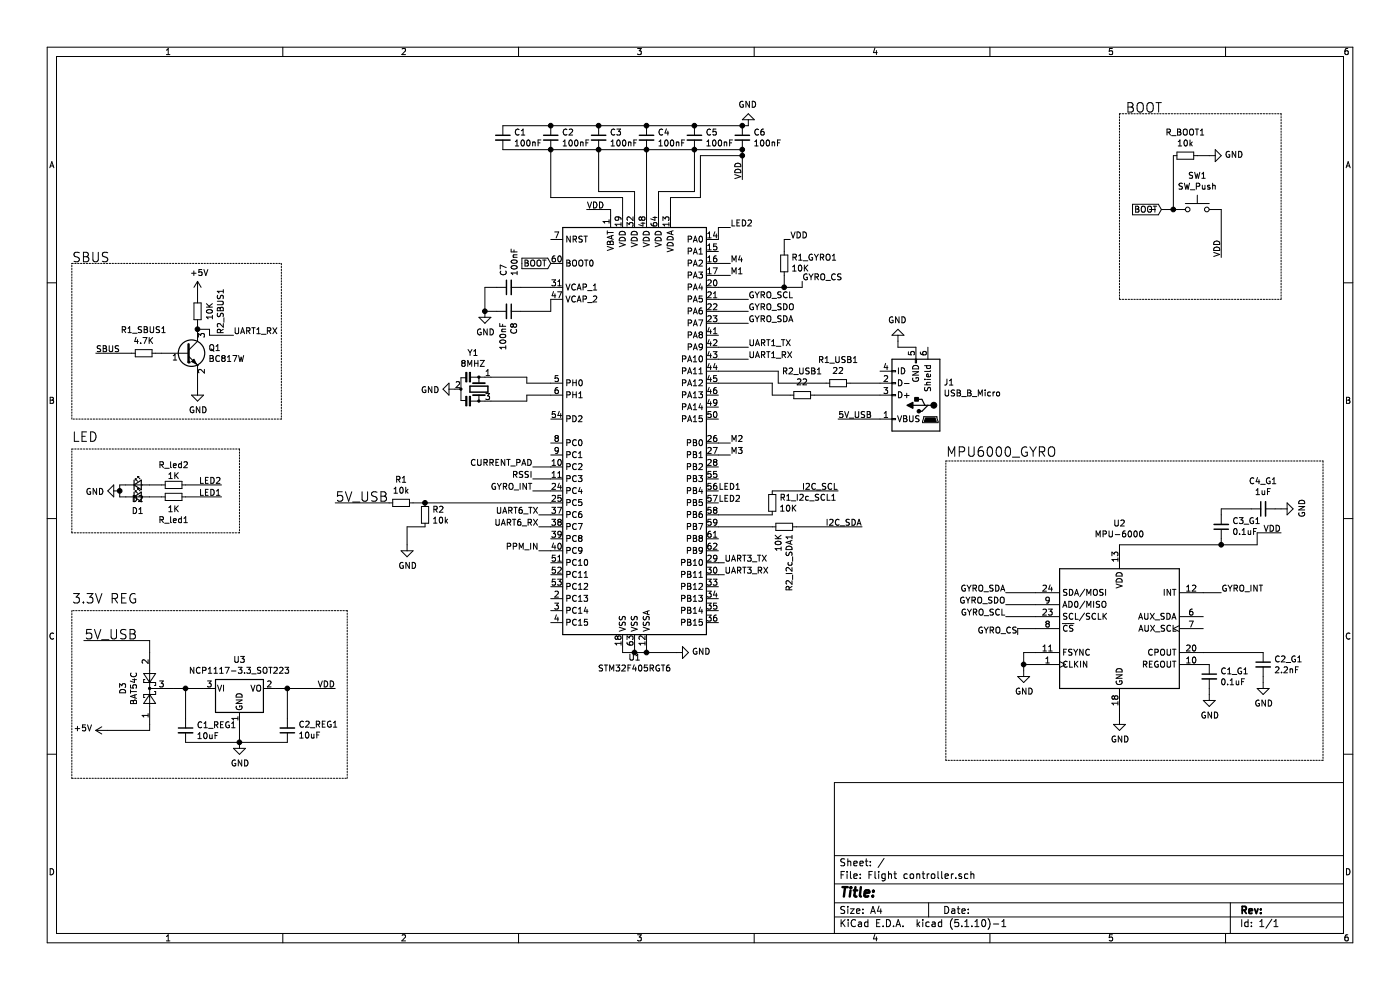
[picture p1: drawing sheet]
EESchema Schematic File Version 4
EELAYER 30 0
EELAYER END
$Descr A4 11693 8268
encoding utf-8
Sheet 1 1
Title ""
Date ""
Rev ""
Comp ""
Comment1 ""
Comment2 ""
Comment3 ""
Comment4 ""
$EndDescr
$Comp
L MCU_ST_STM32F4:STM32F405RGTx U1
U 1 1
P 5300 3600
F 0 "U1" H 5300 1711 50  0000 C CNN
F 1 "STM32F405RGT6" H 5300 1620 50  0000 C CNN
F 2 "Package_QFP:LQFP-64_10x10mm_P0.5mm" H 4700 1900 50  0001 R CNN
F 3 "http://www.st.com/st-web-ui/static/active/en/resource/technical/document/datasheet/DM00037051.pdf" H 5300 3600 50  0001 C CNN
	1    5300 3600
	1    0    0    -1  
$EndComp
$Comp
L Sensor_Motion:MPU-6000 U2
U 1 1
P 9350 5250
F 0 "U2" H 9350 6131 50  0000 C CNN
F 1 "MPU-6000" H 9350 6040 50  0000 C CNN
F 2 "Sensor_Motion:InvenSense_QFN-24_4x4mm_P0.5mm" H 9350 4450 50  0001 C CNN
F 3 "https://store.invensense.com/datasheets/invensense/MPU-6050_DataSheet_V3%204.pdf" H 9350 5100 50  0001 C CNN
	1    9350 5250
	1    0    0    -1  
$EndComp
$Comp
L Diode:BAT54C D3
U 1 1
P 1250 5750
F 0 "D3" H 1250 5975 50  0000 C CNN
F 1 "BAT54C" H 1250 5884 50  0000 C CNN
F 2 "Package_TO_SOT_SMD:SOT-23" H 1325 5875 50  0001 L CNN
F 3 "http://www.diodes.com/_files/datasheets/ds11005.pdf" H 1170 5750 50  0001 C CNN
	1    1250 5750
	0    -1   -1   0   
$EndComp
$Comp
L Regulator_Linear:NCP1117-3.3_SOT223 U3
U 1 1
P 2000 5750
F 0 "U3" H 2000 5992 50  0000 C CNN
F 1 "NCP1117-3.3_SOT223" H 2000 5901 50  0000 C CNN
F 2 "Package_TO_SOT_SMD:SOT-223-3_TabPin2" H 2000 5950 50  0001 C CNN
F 3 "http://www.onsemi.com/pub_link/Collateral/NCP1117-D.PDF" H 2100 5500 50  0001 C CNN
	1    2000 5750
	1    0    0    -1  
$EndComp
$Comp
L Device:Resonator_Small Y1
U 1 1
P 4000 3250
F 0 "Y1" V 3695 3200 50  0000 C CNN
F 1 "8MHZ" V 3786 3200 50  0000 C CNN
F 2 "Crystal:Resonator_SMD_muRata_CSTxExxV-3Pin_3.0x1.1mm_HandSoldering" H 3975 3250 50  0001 C CNN
F 3 "~" H 3975 3250 50  0001 C CNN
	1    4000 3250
	0    1    1    0   
$EndComp
Wire Wire Line
	4100 3150 4400 3150
Wire Wire Line
	4400 3150 4400 3200
Wire Wire Line
	4400 3200 4600 3200
Wire Wire Line
	4100 3350 4400 3350
Wire Wire Line
	4400 3350 4400 3300
Wire Wire Line
	4400 3300 4600 3300
$Comp
L power:GND #PWR0101
U 1 1
P 3800 3250
F 0 "#PWR0101" H 3800 3000 50  0001 C CNN
F 1 "GND" V 3805 3122 50  0000 R CNN
F 2 "" H 3800 3250 50  0001 C CNN
F 3 "" H 3800 3250 50  0001 C CNN
	1    3800 3250
	0    1    1    0   
$EndComp
$Comp
L power:GND #PWR0102
U 1 1
P 8550 5600
F 0 "#PWR0102" H 8550 5350 50  0001 C CNN
F 1 "GND" H 8555 5427 50  0000 C CNN
F 2 "" H 8550 5600 50  0001 C CNN
F 3 "" H 8550 5600 50  0001 C CNN
	1    8550 5600
	1    0    0    -1  
$EndComp
Wire Wire Line
	8650 5550 8550 5550
Wire Wire Line
	8550 5550 8550 5600
$Comp
L Device:C_Small C2
U 1 1
P 4600 1150
F 0 "C2" H 4692 1196 50  0000 L CNN
F 1 "100nF" H 4692 1105 50  0000 L CNN
F 2 "Capacitor_SMD:C_01005_0402Metric_Pad0.57x0.30mm_HandSolder" H 4600 1150 50  0001 C CNN
F 3 "~" H 4600 1150 50  0001 C CNN
	1    4600 1150
	1    0    0    -1  
$EndComp
$Comp
L Device:C_Small C3
U 1 1
P 5000 1150
F 0 "C3" H 5092 1196 50  0000 L CNN
F 1 "100nF" H 5092 1105 50  0000 L CNN
F 2 "Capacitor_SMD:C_01005_0402Metric_Pad0.57x0.30mm_HandSolder" H 5000 1150 50  0001 C CNN
F 3 "~" H 5000 1150 50  0001 C CNN
	1    5000 1150
	1    0    0    -1  
$EndComp
$Comp
L Device:C_Small C4
U 1 1
P 5400 1150
F 0 "C4" H 5492 1196 50  0000 L CNN
F 1 "100nF" H 5492 1105 50  0000 L CNN
F 2 "Capacitor_SMD:C_01005_0402Metric_Pad0.57x0.30mm_HandSolder" H 5400 1150 50  0001 C CNN
F 3 "~" H 5400 1150 50  0001 C CNN
	1    5400 1150
	1    0    0    -1  
$EndComp
$Comp
L Device:C_Small C1
U 1 1
P 4200 1150
F 0 "C1" H 4292 1196 50  0000 L CNN
F 1 "100nF" H 4292 1105 50  0000 L CNN
F 2 "Capacitor_SMD:C_01005_0402Metric_Pad0.57x0.30mm_HandSolder" H 4200 1150 50  0001 C CNN
F 3 "~" H 4200 1150 50  0001 C CNN
	1    4200 1150
	1    0    0    -1  
$EndComp
$Comp
L Device:C_Small C5
U 1 1
P 5800 1150
F 0 "C5" H 5892 1196 50  0000 L CNN
F 1 "100nF" H 5892 1105 50  0000 L CNN
F 2 "Capacitor_SMD:C_01005_0402Metric_Pad0.57x0.30mm_HandSolder" H 5800 1150 50  0001 C CNN
F 3 "~" H 5800 1150 50  0001 C CNN
	1    5800 1150
	1    0    0    -1  
$EndComp
$Comp
L Device:C_Small C6
U 1 1
P 6200 1150
F 0 "C6" H 6292 1196 50  0000 L CNN
F 1 "100nF" H 6292 1105 50  0000 L CNN
F 2 "Capacitor_SMD:C_01005_0402Metric_Pad0.57x0.30mm_HandSolder" H 6200 1150 50  0001 C CNN
F 3 "~" H 6200 1150 50  0001 C CNN
	1    6200 1150
	1    0    0    -1  
$EndComp
Wire Wire Line
	6200 1250 5800 1250
Wire Wire Line
	5800 1250 5400 1250
Connection ~ 5800 1250
Wire Wire Line
	5400 1250 5000 1250
Connection ~ 5400 1250
Wire Wire Line
	5000 1250 4600 1250
Connection ~ 5000 1250
Wire Wire Line
	4600 1250 4200 1250
Connection ~ 4600 1250
Wire Wire Line
	6200 1050 5800 1050
Wire Wire Line
	5800 1050 5400 1050
Connection ~ 5800 1050
Wire Wire Line
	5400 1050 5000 1050
Connection ~ 5400 1050
Wire Wire Line
	5000 1050 4600 1050
Connection ~ 5000 1050
Wire Wire Line
	4600 1050 4200 1050
Connection ~ 4600 1050
Wire Wire Line
	4600 1250 4600 1650
Wire Wire Line
	4600 1650 5200 1650
Wire Wire Line
	5200 1650 5200 1800
Wire Wire Line
	5000 1250 5000 1600
Wire Wire Line
	5000 1600 5300 1600
Wire Wire Line
	5300 1600 5300 1800
Wire Wire Line
	5400 1250 5400 1800
Wire Wire Line
	5800 1250 5800 1600
Wire Wire Line
	5800 1600 5500 1600
Wire Wire Line
	5500 1600 5500 1800
Wire Wire Line
	5600 1800 5600 1650
Wire Wire Line
	5600 1650 5850 1650
Wire Wire Line
	5850 1650 5850 1300
Wire Wire Line
	5850 1300 6200 1300
Wire Wire Line
	6200 1300 6200 1250
Connection ~ 6200 1300
Connection ~ 6200 1250
$Comp
L power:GND #PWR0103
U 1 1
P 6250 1050
F 0 "#PWR0103" H 6250 800 50  0001 C CNN
F 1 "GND" H 6255 877 50  0000 C CNN
F 2 "" H 6250 1050 50  0001 C CNN
F 3 "" H 6250 1050 50  0001 C CNN
	1    6250 1050
	-1   0    0    1   
$EndComp
Wire Wire Line
	6250 1050 6200 1050
Connection ~ 6200 1050
Wire Wire Line
	6200 1300 6200 1500
Text Label 6200 1500 1    50   ~ 0
VDD
Wire Wire Line
	5100 1800 5100 1750
Wire Wire Line
	5100 1750 4900 1750
Text Label 4900 1750 0    50   ~ 0
VDD
Wire Wire Line
	5200 5400 5200 5450
Wire Wire Line
	5200 5450 5300 5450
Wire Wire Line
	5300 5400 5300 5450
Connection ~ 5300 5450
Wire Wire Line
	5300 5450 5400 5450
Wire Wire Line
	5400 5400 5400 5450
Connection ~ 5400 5450
Wire Wire Line
	5400 5450 5650 5450
$Comp
L power:GND #PWR0104
U 1 1
P 5650 5450
F 0 "#PWR0104" H 5650 5200 50  0001 C CNN
F 1 "GND" V 5655 5322 50  0000 R CNN
F 2 "" H 5650 5450 50  0001 C CNN
F 3 "" H 5650 5450 50  0001 C CNN
	1    5650 5450
	0    -1   -1   0   
$EndComp
$Comp
L Device:R_Small R_led1
U 1 1
P 1450 4150
F 0 "R_led1" V 1254 4150 50  0000 C CNN
F 1 "1K" V 1345 4150 50  0000 C CNN
F 2 "Resistor_SMD:R_0402_1005Metric_Pad0.72x0.64mm_HandSolder" H 1450 4150 50  0001 C CNN
F 3 "~" H 1450 4150 50  0001 C CNN
	1    1450 4150
	0    -1   -1   0   
$EndComp
$Comp
L Device:LED_Small D2
U 1 1
P 1150 4050
F 0 "D2" H 1150 3935 50  0000 C CNN
F 1 "LED" H 1150 3934 50  0001 C CNN
F 2 "LED_SMD:LED_0603_1608Metric_Pad1.05x0.95mm_HandSolder" V 1150 4050 50  0001 C CNN
F 3 "~" V 1150 4050 50  0001 C CNN
	1    1150 4050
	1    0    0    -1  
$EndComp
$Comp
L Device:LED_Small D1
U 1 1
P 1150 4150
F 0 "D1" H 1150 4035 50  0000 C CNN
F 1 "LED_Small" H 1150 4034 50  0001 C CNN
F 2 "LED_SMD:LED_0603_1608Metric_Pad1.05x0.95mm_HandSolder" V 1150 4150 50  0001 C CNN
F 3 "~" V 1150 4150 50  0001 C CNN
	1    1150 4150
	1    0    0    -1  
$EndComp
$Comp
L Device:R_Small R_led2
U 1 1
P 1450 4050
F 0 "R_led2" V 1254 4050 50  0000 C TNN
F 1 "1K" V 1345 4050 50  0000 C TNN
F 2 "Resistor_SMD:R_0402_1005Metric_Pad0.72x0.64mm_HandSolder" H 1450 4050 50  0001 C CNN
F 3 "~" H 1450 4050 50  0001 C CNN
	1    1450 4050
	0    1    1    0   
$EndComp
Wire Wire Line
	1850 4050 1550 4050
Wire Wire Line
	1250 4050 1350 4050
Wire Wire Line
	1250 4150 1350 4150
Wire Wire Line
	1550 4150 1850 4150
Text Label 6000 4100 0    50   ~ 0
LED1
Text Label 6000 4200 0    50   ~ 0
LED2
Text Label 1850 4150 2    50   ~ 0
LED1
Text Label 1850 4050 2    50   ~ 0
LED2
$Comp
L power:GND #PWR0105
U 1 1
P 1000 4100
F 0 "#PWR0105" H 1000 3850 50  0001 C CNN
F 1 "GND" V 1005 3972 50  0000 R CNN
F 2 "" H 1000 4100 50  0001 C CNN
F 3 "" H 1000 4100 50  0001 C CNN
	1    1000 4100
	0    1    1    0   
$EndComp
Wire Wire Line
	1050 4150 1000 4150
Wire Wire Line
	1000 4150 1000 4100
Wire Wire Line
	1000 4100 1000 4050
Wire Wire Line
	1000 4050 1050 4050
Connection ~ 1000 4100
Wire Notes Line
	600  3750 2000 3750
Wire Notes Line
	2000 3750 2000 4450
Wire Notes Line
	2000 4450 600  4450
Wire Notes Line
	600  4450 600  3750
Text Notes 600  3700 0    79   ~ 0
LED\n
$Comp
L Device:C_Small C7
U 1 1
P 4250 2400
F 0 "C7" H 4342 2446 50  0000 L CNN
F 1 "100nF" H 4342 2355 50  0000 L CNN
F 2 "Capacitor_SMD:C_01005_0402Metric_Pad0.57x0.30mm_HandSolder" H 4250 2400 50  0001 C CNN
F 3 "~" H 4250 2400 50  0001 C CNN
	1    4250 2400
	0    -1   -1   0   
$EndComp
$Comp
L Device:C_Small C8
U 1 1
P 4250 2600
F 0 "C8" H 4342 2646 50  0000 L CNN
F 1 "100nF" H 4342 2555 50  0000 L CNN
F 2 "Capacitor_SMD:C_01005_0402Metric_Pad0.57x0.30mm_HandSolder" H 4250 2600 50  0001 C CNN
F 3 "~" H 4250 2600 50  0001 C CNN
	1    4250 2600
	0    1    1    0   
$EndComp
Wire Wire Line
	4600 2500 4600 2600
Wire Wire Line
	4600 2600 4350 2600
Wire Wire Line
	4600 2400 4350 2400
Wire Wire Line
	4150 2400 4050 2400
Wire Wire Line
	4050 2400 4050 2600
Wire Wire Line
	4050 2600 4150 2600
$Comp
L power:GND #PWR0106
U 1 1
P 4050 2600
F 0 "#PWR0106" H 4050 2350 50  0001 C CNN
F 1 "GND" H 4055 2427 50  0000 C CNN
F 2 "" H 4050 2600 50  0001 C CNN
F 3 "" H 4050 2600 50  0001 C CNN
	1    4050 2600
	1    0    0    -1  
$EndComp
Connection ~ 4050 2600
$Comp
L Device:R_Small R_BOOT1
U 1 1
P 9900 1300
F 0 "R_BOOT1" V 9704 1300 50  0000 C CNN
F 1 "10k" V 9795 1300 50  0000 C CNN
F 2 "Resistor_SMD:R_0402_1005Metric_Pad0.72x0.64mm_HandSolder" H 9900 1300 50  0001 C CNN
F 3 "~" H 9900 1300 50  0001 C CNN
	1    9900 1300
	0    1    1    0   
$EndComp
$Comp
L power:GND #PWR0108
U 1 1
P 10100 1300
F 0 "#PWR0108" H 10100 1050 50  0001 C CNN
F 1 "GND" V 10105 1172 50  0000 R CNN
F 2 "" H 10100 1300 50  0001 C CNN
F 3 "" H 10100 1300 50  0001 C CNN
	1    10100 1300
	0    -1   -1   0   
$EndComp
Wire Wire Line
	10000 1300 10100 1300
Text GLabel 4600 2200 0    50   Input ~ 0
BOOT
Text GLabel 9700 1750 0    50   Input ~ 0
BOOT
Text Notes 9400 950  0    79   ~ 0
BOOT
Wire Wire Line
	6000 4700 6050 4700
Wire Wire Line
	6000 4800 6050 4800
Text Label 6050 4800 0    50   ~ 0
UART3_RX
Wire Wire Line
	3450 4200 3550 4200
$Comp
L Device:R_Small R1
U 1 1
P 3350 4200
F 0 "R1" V 3154 4200 50  0000 C CNN
F 1 "10k" V 3245 4200 50  0000 C CNN
F 2 "Resistor_SMD:R_0402_1005Metric_Pad0.72x0.64mm_HandSolder" H 3350 4200 50  0001 C CNN
F 3 "~" H 3350 4200 50  0001 C CNN
	1    3350 4200
	0    1    1    0   
$EndComp
$Comp
L Device:R_Small R2
U 1 1
P 3550 4300
F 0 "R2" H 3609 4346 50  0000 L CNN
F 1 "10k" H 3609 4255 50  0000 L CNN
F 2 "Resistor_SMD:R_0402_1005Metric_Pad0.72x0.64mm_HandSolder" H 3550 4300 50  0001 C CNN
F 3 "~" H 3550 4300 50  0001 C CNN
	1    3550 4300
	1    0    0    -1  
$EndComp
Text Label 2800 4200 0    79   ~ 0
5V_USB
Wire Wire Line
	2800 4200 3250 4200
Wire Wire Line
	3550 4400 3400 4400
Wire Wire Line
	3400 4400 3400 4550
$Comp
L power:GND #PWR0109
U 1 1
P 3400 4550
F 0 "#PWR0109" H 3400 4300 50  0001 C CNN
F 1 "GND" H 3405 4377 50  0000 C CNN
F 2 "" H 3400 4550 50  0001 C CNN
F 3 "" H 3400 4550 50  0001 C CNN
	1    3400 4550
	1    0    0    -1  
$EndComp
Connection ~ 3550 4200
Wire Wire Line
	3550 4200 4600 4200
Text Label 4500 4300 2    50   ~ 0
UART6_TX
Text Label 4500 4400 2    50   ~ 0
UART6_RX
Wire Wire Line
	4600 4300 4500 4300
Wire Wire Line
	4600 4400 4500 4400
Wire Wire Line
	6000 2300 6100 2300
Wire Wire Line
	6000 2200 6100 2200
Text Label 6100 2300 0    50   ~ 0
M1
Text Label 6100 2200 0    50   ~ 0
M4
Wire Wire Line
	6000 3700 6100 3700
Wire Wire Line
	6000 3800 6100 3800
Text Label 6100 3700 0    50   ~ 0
M2
Text Label 6100 3800 0    50   ~ 0
M3
$Comp
L Transistor_BJT:BC817W Q1
U 1 1
P 1550 2950
F 0 "Q1" H 1740 2996 50  0000 L CNN
F 1 "BC817W" H 1740 2905 50  0000 L CNN
F 2 "Package_TO_SOT_SMD:SOT-323_SC-70" H 1750 2875 50  0001 L CIN
F 3 "https://www.onsemi.com/pub/Collateral/BC818-D.pdf" H 1550 2950 50  0001 L CNN
	1    1550 2950
	1    0    0    -1  
$EndComp
$Comp
L Device:R_Small R1_SBUS1
U 1 1
P 1200 2950
F 0 "R1_SBUS1" V 1004 2950 50  0000 C CNN
F 1 "4.7K" V 1095 2950 50  0000 C CNN
F 2 "Resistor_SMD:R_0402_1005Metric_Pad0.72x0.64mm_HandSolder" H 1200 2950 50  0001 C CNN
F 3 "~" H 1200 2950 50  0001 C CNN
	1    1200 2950
	0    1    1    0   
$EndComp
Wire Wire Line
	1350 2950 1300 2950
Wire Wire Line
	1100 2950 800  2950
Text Label 800  2950 0    50   ~ 0
SBUS
Wire Wire Line
	6000 2000 6000 1900
Wire Wire Line
	6000 1900 6100 1900
Text Label 6100 1900 0    50   ~ 0
LED2
Wire Wire Line
	6000 2400 6550 2400
Wire Wire Line
	6700 2400 6700 2350
Text Label 6700 2350 0    50   ~ 0
GYRO_CS
Text Label 6250 2500 0    50   ~ 0
GYRO_SCL
Wire Wire Line
	6000 2500 6250 2500
Wire Wire Line
	6000 2600 6250 2600
Text Label 6250 2600 0    50   ~ 0
GYRO_SDO
Wire Wire Line
	6000 2700 6250 2700
Text Label 6250 2700 0    50   ~ 0
GYRO_SDA
Wire Wire Line
	6550 2400 6550 2300
Connection ~ 6550 2400
Wire Wire Line
	6550 2400 6700 2400
$Comp
L Device:R_Small R1_GYRO1
U 1 1
P 6550 2200
F 0 "R1_GYRO1" H 6491 2154 50  0000 R CNN
F 1 "10K" H 6491 2245 50  0000 R CNN
F 2 "Resistor_SMD:R_0402_1005Metric_Pad0.72x0.64mm_HandSolder" H 6550 2200 50  0001 C CNN
F 3 "~" H 6550 2200 50  0001 C CNN
	1    6550 2200
	-1   0    0    1   
$EndComp
Wire Wire Line
	6550 2100 6550 2000
Wire Wire Line
	6550 2000 6600 2000
Text Label 6600 2000 0    50   ~ 0
VDD
Wire Wire Line
	4500 4600 4600 4600
Text Label 4500 4600 2    50   ~ 0
PPM_IN
$Comp
L Device:R_Small R2_SBUS1
U 1 1
P 1650 2600
F 0 "R2_SBUS1" V 1454 2600 50  0000 C CNN
F 1 "10K" V 1545 2600 50  0000 C CNN
F 2 "Resistor_SMD:R_0402_1005Metric_Pad0.72x0.64mm_HandSolder" H 1650 2600 50  0001 C CNN
F 3 "~" H 1650 2600 50  0001 C CNN
	1    1650 2600
	-1   0    0    1   
$EndComp
Wire Wire Line
	1650 2750 1650 2700
$Comp
L power:+5V #PWR0110
U 1 1
P 1650 2450
F 0 "#PWR0110" H 1650 2300 50  0001 C CNN
F 1 "+5V" H 1665 2623 50  0000 C CNN
F 2 "" H 1650 2450 50  0001 C CNN
F 3 "" H 1650 2450 50  0001 C CNN
	1    1650 2450
	1    0    0    -1  
$EndComp
Wire Wire Line
	1650 2500 1650 2450
Wire Wire Line
	1650 2750 1750 2750
Wire Wire Line
	1750 2750 1750 2800
Wire Wire Line
	1750 2800 1950 2800
Connection ~ 1650 2750
Text Label 1950 2800 0    50   ~ 0
UART1_RX
$Comp
L power:GND #PWR0111
U 1 1
P 1650 3250
F 0 "#PWR0111" H 1650 3000 50  0001 C CNN
F 1 "GND" H 1655 3077 50  0000 C CNN
F 2 "" H 1650 3250 50  0001 C CNN
F 3 "" H 1650 3250 50  0001 C CNN
	1    1650 3250
	1    0    0    -1  
$EndComp
Wire Wire Line
	1650 3150 1650 3250
Wire Notes Line
	600  2200 2350 2200
Wire Notes Line
	2350 2200 2350 3500
Wire Notes Line
	2350 3500 600  3500
Wire Notes Line
	600  3500 600  2200
Text Notes 600  2200 0    79   ~ 0
SBUS
Text Label 6050 4700 0    50   ~ 0
UART3_TX
Wire Wire Line
	6000 2900 6250 2900
Wire Wire Line
	6000 3000 6250 3000
Text Label 6250 2900 0    50   ~ 0
UART1_TX
Text Label 6250 3000 0    50   ~ 0
UART1_RX
Wire Wire Line
	4600 4100 4450 4100
Text Label 4450 4100 2    50   ~ 0
GYRO_INT
$Comp
L Connector:USB_B_Micro J1
U 1 1
P 7650 3300
F 0 "J1" H 7420 3197 50  0000 R CNN
F 1 "USB_B_Micro" H 7420 3288 50  0000 R CNN
F 2 "Connector_USB:USB_Micro-B_Amphenol_10104110_Horizontal" H 7800 3250 50  0001 C CNN
F 3 "~" H 7800 3250 50  0001 C CNN
	1    7650 3300
	-1   0    0    1   
$EndComp
$Comp
L Device:R_Small R1_USB1
U 1 1
P 7000 3200
F 0 "R1_USB1" V 6804 3200 50  0000 C CNN
F 1 "22" V 6895 3200 50  0000 C CNN
F 2 "Resistor_SMD:R_0402_1005Metric_Pad0.72x0.64mm_HandSolder" H 7000 3200 50  0001 C CNN
F 3 "~" H 7000 3200 50  0001 C CNN
	1    7000 3200
	0    1    1    0   
$EndComp
$Comp
L Device:R_Small R2_USB1
U 1 1
P 6700 3300
F 0 "R2_USB1" V 6896 3300 50  0000 C CNN
F 1 "22" V 6805 3300 50  0000 C CNN
F 2 "Resistor_SMD:R_0402_1005Metric_Pad0.72x0.64mm_HandSolder" H 6700 3300 50  0001 C CNN
F 3 "~" H 6700 3300 50  0001 C CNN
	1    6700 3300
	0    -1   -1   0   
$EndComp
Wire Wire Line
	6000 3200 6450 3200
Wire Wire Line
	6450 3200 6450 3300
Wire Wire Line
	6450 3300 6600 3300
Wire Wire Line
	6800 3300 7350 3300
Wire Wire Line
	6000 3100 6500 3100
Wire Wire Line
	6500 3100 6500 3200
Wire Wire Line
	6500 3200 6900 3200
Wire Wire Line
	7350 3200 7100 3200
Wire Wire Line
	7350 3500 7000 3500
Text Label 7000 3500 0    50   ~ 0
5V_USB
$Comp
L power:GND #PWR0112
U 1 1
P 7500 2850
F 0 "#PWR0112" H 7500 2600 50  0001 C CNN
F 1 "GND" H 7505 2677 50  0000 C CNN
F 2 "" H 7500 2850 50  0001 C CNN
F 3 "" H 7500 2850 50  0001 C CNN
	1    7500 2850
	-1   0    0    1   
$EndComp
Wire Wire Line
	7650 2900 7500 2900
Wire Wire Line
	7500 2900 7500 2850
Wire Wire Line
	6000 4300 6450 4300
$Comp
L Device:R_Small R1_I2c_SCL1
U 1 1
P 6450 4200
F 0 "R1_I2c_SCL1" H 6509 4246 50  0000 L CNN
F 1 "10K" H 6509 4155 50  0000 L CNN
F 2 "Resistor_SMD:R_0402_1005Metric_Pad0.72x0.64mm_HandSolder" H 6450 4200 50  0001 C CNN
F 3 "~" H 6450 4200 50  0001 C CNN
	1    6450 4200
	1    0    0    -1  
$EndComp
Wire Wire Line
	6450 4100 7000 4100
Text Label 7000 4100 2    50   ~ 0
I2C_SCL
Wire Wire Line
	6000 4400 6450 4400
$Comp
L Device:R_Small R2_I2c_SDA1
U 1 1
P 6550 4400
F 0 "R2_I2c_SDA1" H 6609 4446 50  0000 L CNN
F 1 "10K" H 6609 4355 50  0000 L CNN
F 2 "Resistor_SMD:R_0402_1005Metric_Pad0.72x0.64mm_HandSolder" H 6550 4400 50  0001 C CNN
F 3 "~" H 6550 4400 50  0001 C CNN
	1    6550 4400
	0    1    1    0   
$EndComp
Wire Wire Line
	6650 4400 7200 4400
Text Label 7200 4400 2    50   ~ 0
I2C_SDA
Wire Wire Line
	8500 5250 8500 5300
Text Label 8500 5300 2    50   ~ 0
GYRO_CS
Wire Wire Line
	8650 5250 8500 5250
Wire Wire Line
	8650 5050 8400 5050
Text Label 8400 5050 2    50   ~ 0
GYRO_SDO
Text Label 8400 5150 2    50   ~ 0
GYRO_SCL
Wire Wire Line
	8650 5150 8400 5150
Wire Wire Line
	8650 4950 8400 4950
Text Label 8400 4950 2    50   ~ 0
GYRO_SDA
$Comp
L Device:C_Small C1_G1
U 1 1
P 10100 5650
F 0 "C1_G1" H 10192 5696 50  0000 L CNN
F 1 "0.1uF" H 10192 5605 50  0000 L CNN
F 2 "Capacitor_SMD:C_01005_0402Metric_Pad0.57x0.30mm_HandSolder" H 10100 5650 50  0001 C CNN
F 3 "~" H 10100 5650 50  0001 C CNN
	1    10100 5650
	1    0    0    -1  
$EndComp
Wire Wire Line
	10050 5550 10100 5550
$Comp
L power:GND #PWR0113
U 1 1
P 10100 5800
F 0 "#PWR0113" H 10100 5550 50  0001 C CNN
F 1 "GND" H 10105 5627 50  0000 C CNN
F 2 "" H 10100 5800 50  0001 C CNN
F 3 "" H 10100 5800 50  0001 C CNN
	1    10100 5800
	1    0    0    -1  
$EndComp
Wire Wire Line
	10100 5800 10100 5750
Wire Wire Line
	10050 4950 10200 4950
Text Label 10200 4950 0    50   ~ 0
GYRO_INT
Wire Wire Line
	8650 5450 8550 5450
Wire Wire Line
	8550 5450 8550 5550
Connection ~ 8550 5550
$Comp
L power:GND #PWR0114
U 1 1
P 9350 6000
F 0 "#PWR0114" H 9350 5750 50  0001 C CNN
F 1 "GND" H 9355 5827 50  0000 C CNN
F 2 "" H 9350 6000 50  0001 C CNN
F 3 "" H 9350 6000 50  0001 C CNN
	1    9350 6000
	1    0    0    -1  
$EndComp
Wire Wire Line
	9350 5950 9350 6000
$Comp
L Device:C_Small C2_G1
U 1 1
P 10550 5550
F 0 "C2_G1" H 10642 5596 50  0000 L CNN
F 1 "2.2nF" H 10642 5505 50  0000 L CNN
F 2 "Capacitor_SMD:C_01005_0402Metric_Pad0.57x0.30mm_HandSolder" H 10550 5550 50  0001 C CNN
F 3 "~" H 10550 5550 50  0001 C CNN
	1    10550 5550
	1    0    0    -1  
$EndComp
$Comp
L power:GND #PWR0115
U 1 1
P 10550 5700
F 0 "#PWR0115" H 10550 5450 50  0001 C CNN
F 1 "GND" H 10555 5527 50  0000 C CNN
F 2 "" H 10550 5700 50  0001 C CNN
F 3 "" H 10550 5700 50  0001 C CNN
	1    10550 5700
	1    0    0    -1  
$EndComp
Wire Wire Line
	10550 5700 10550 5650
Wire Wire Line
	10050 5450 10550 5450
Wire Wire Line
	9350 4550 10200 4550
Wire Wire Line
	10500 4550 10500 4450
Text Label 10700 4450 2    50   ~ 0
VDD
Wire Wire Line
	10500 4450 10700 4450
$Comp
L Device:C_Small C3_G1
U 1 1
P 10200 4400
F 0 "C3_G1" H 10108 4354 50  0000 R CNN
F 1 "0.1uF" H 10108 4445 50  0000 R CNN
F 2 "Capacitor_SMD:C_01005_0402Metric_Pad0.57x0.30mm_HandSolder" H 10200 4400 50  0001 C CNN
F 3 "~" H 10200 4400 50  0001 C CNN
	1    10200 4400
	-1   0    0    1   
$EndComp
Wire Wire Line
	10200 4250 10200 4300
Wire Wire Line
	10200 4550 10200 4500
Connection ~ 10200 4550
Wire Wire Line
	10200 4550 10500 4550
$Comp
L Device:C_Small C4_G1
U 1 1
P 10550 4250
F 0 "C4_G1" V 10779 4250 50  0000 C CNN
F 1 "1uF" V 10688 4250 50  0000 C CNN
F 2 "Capacitor_SMD:C_01005_0402Metric_Pad0.57x0.30mm_HandSolder" H 10550 4250 50  0001 C CNN
F 3 "~" H 10550 4250 50  0001 C CNN
	1    10550 4250
	0    -1   -1   0   
$EndComp
$Comp
L power:GND #PWR0116
U 1 1
P 10700 4250
F 0 "#PWR0116" H 10700 4000 50  0001 C CNN
F 1 "GND" H 10705 4077 50  0000 C CNN
F 2 "" H 10700 4250 50  0001 C CNN
F 3 "" H 10700 4250 50  0001 C CNN
	1    10700 4250
	0    -1   -1   0   
$EndComp
Wire Wire Line
	10700 4250 10650 4250
Wire Wire Line
	10200 4250 10450 4250
Wire Notes Line
	11050 3850 11050 6350
Wire Notes Line
	11050 6350 7900 6350
Wire Notes Line
	7900 6350 7900 3850
Wire Notes Line
	7900 3850 11050 3850
Text Notes 7900 3950 0    79   ~ 0
MPU6000_GYRO\n\n
Wire Wire Line
	1700 5750 1550 5750
$Comp
L Device:C_Small C1_REG1
U 1 1
P 1550 6100
F 0 "C1_REG1" H 1642 6146 50  0000 L CNN
F 1 "10uF" H 1642 6055 50  0000 L CNN
F 2 "Capacitor_SMD:C_01005_0402Metric_Pad0.57x0.30mm_HandSolder" H 1550 6100 50  0001 C CNN
F 3 "~" H 1550 6100 50  0001 C CNN
	1    1550 6100
	1    0    0    -1  
$EndComp
$Comp
L Device:C_Small C2_REG1
U 1 1
P 2400 6100
F 0 "C2_REG1" H 2308 6054 50  0000 R CNN
F 1 "10uF" H 2308 6145 50  0000 R CNN
F 2 "Capacitor_SMD:C_01005_0402Metric_Pad0.57x0.30mm_HandSolder" H 2400 6100 50  0001 C CNN
F 3 "~" H 2400 6100 50  0001 C CNN
	1    2400 6100
	-1   0    0    1   
$EndComp
Wire Wire Line
	1550 5750 1550 6000
Connection ~ 1550 5750
Wire Wire Line
	1550 5750 1450 5750
Wire Wire Line
	1550 6200 2000 6200
Wire Wire Line
	2300 5750 2400 5750
Wire Wire Line
	2400 5750 2400 6000
Wire Wire Line
	2000 6050 2000 6200
Connection ~ 2000 6200
Wire Wire Line
	2000 6200 2400 6200
$Comp
L power:GND #PWR0117
U 1 1
P 2000 6200
F 0 "#PWR0117" H 2000 5950 50  0001 C CNN
F 1 "GND" H 2005 6027 50  0000 C CNN
F 2 "" H 2000 6200 50  0001 C CNN
F 3 "" H 2000 6200 50  0001 C CNN
	1    2000 6200
	1    0    0    -1  
$EndComp
Text Label 1150 5350 2    79   ~ 0
5V_USB
Wire Wire Line
	1250 5450 1250 5350
Wire Wire Line
	700  5350 1250 5350
$Comp
L power:+5V #PWR0118
U 1 1
P 900 6100
F 0 "#PWR0118" H 900 5950 50  0001 C CNN
F 1 "+5V" V 915 6228 50  0000 L CNN
F 2 "" H 900 6100 50  0001 C CNN
F 3 "" H 900 6100 50  0001 C CNN
	1    900  6100
	0    -1   -1   0   
$EndComp
Wire Wire Line
	1250 6050 1250 6100
Wire Wire Line
	1250 6100 900  6100
Connection ~ 2400 5750
Text Label 2800 5750 2    50   ~ 0
VDD
Wire Wire Line
	2400 5750 2800 5750
Wire Notes Line
	600  5100 600  6500
Wire Notes Line
	600  6500 2900 6500
Wire Notes Line
	2900 6500 2900 5100
Wire Notes Line
	2900 5100 600  5100
Text Notes 600  5050 0    79   ~ 0
3.3V REG\n
Text Label 10200 2150 1    50   ~ 0
VDD
Wire Wire Line
	10200 1750 10200 2150
Wire Wire Line
	9650 1750 9600 1750
Wire Notes Line
	10700 950  10700 2500
Wire Notes Line
	9350 950  9350 2500
Wire Notes Line
	9350 2500 10700 2500
Wire Notes Line
	9350 950  10700 950 
$Comp
L Switch:SW_Push SW1
U 1 1
P 10000 1750
F 0 "SW1" H 10000 2035 50  0000 C CNN
F 1 "SW_Push" H 10000 1944 50  0000 C CNN
F 2 "Button_Switch_SMD:SW_Push_SPST_NO_Alps_SKRK" H 10000 1950 50  0001 C CNN
F 3 "~" H 10000 1950 50  0001 C CNN
	1    10000 1750
	1    0    0    -1  
$EndComp
Wire Wire Line
	9800 1300 9800 1750
Wire Wire Line
	9700 1750 9800 1750
Connection ~ 9800 1750
Wire Wire Line
	4600 3900 4450 3900
Wire Wire Line
	4600 4000 4450 4000
Text Label 4450 3900 2    50   ~ 0
CURRENT_PAD
Text Label 4450 4000 2    50   ~ 0
RSSI
$EndSCHEMATC
